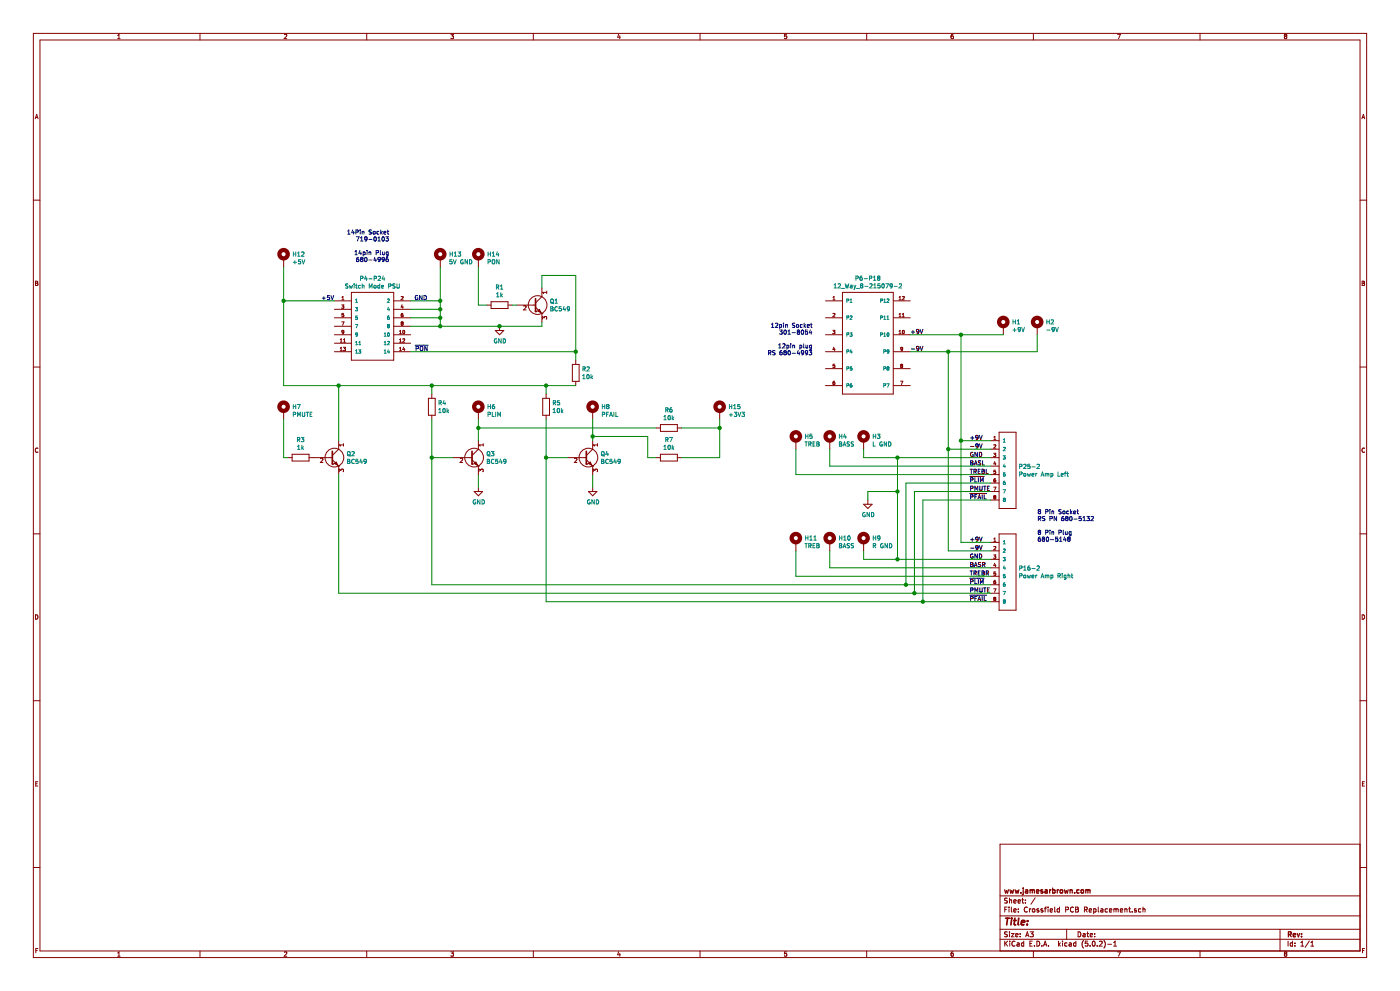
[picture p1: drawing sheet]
EESchema Schematic File Version 4
LIBS:Crossfield PCB Replacement-cache
EELAYER 26 0
EELAYER END
$Descr A3 16535 11693
encoding utf-8
Sheet 1 1
Title ""
Date ""
Rev ""
Comp "www.jamesarbrown.com"
Comment1 ""
Comment2 ""
Comment3 ""
Comment4 ""
$EndDescr
Text Label 11450 5200 0    50   ~ 0
+9V
Text Label 11450 5300 0    50   ~ 0
-9V
Text Label 11450 5400 0    50   ~ 0
GND
Text Label 11450 5500 0    50   ~ 0
BASL
Text Label 11450 5600 0    50   ~ 0
TREBL
Text Label 11450 5700 0    50   ~ 0
~PLIM
Text Label 11450 5800 0    50   ~ 0
PMUTE
Text Label 11450 5900 0    50   ~ 0
~PFAIL
$Comp
L TE_Amp_215079_PCB_Sockets:8_Way_215079-8 P25-2
U 1 1
P 12000 5500
F 0 "P25-2" H 12029 5496 50  0000 L CNN
F 1 "Power Amp Left" H 12029 5405 50  0000 L CNN
F 2 "TE_215079-8" H 12000 5500 50  0001 L BNN
F 3 "TE Connectivity" H 12000 5500 50  0001 L BNN
F 4 "https://www.te.com/usa-en/product-215079-8.html?te_bu=Cor&te_type=disp&te_campaign=seda_glo_cor-seda-global-disp-prtnr-fy19-seda-model-bom-cta_sma-317_1&elqCampaignId=32493" H 12000 5500 50  0001 L BNN "Field4"
F 5 "TE CONNECTIVITY 215079-8 / Tyco215079-8 / AMP 215079-8 / micro-match female on board connector" H 12000 5500 50  0001 L BNN "Field5"
F 6 "https://www.digikey.co.uk/product-detail/en/te-connectivity-amp-connectors/215079-8/A105450CT-ND/3465694?utm_source=snapeda&utm_medium=aggregator&utm_campaign=symbol" H 12000 5500 50  0001 L BNN "Field6"
F 7 "215079-8" H 12000 5500 50  0001 L BNN "Field7"
F 8 "215079-8" H 12000 5500 50  0001 L BNN "Field8"
F 9 "A105450CT-ND" H 12000 5500 50  0001 L BNN "Field9"
F 10 "Compliant" H 12000 5500 50  0001 L BNN "Field10"
F 11 "None" H 12000 5500 50  0001 L BNN "Field11"
	1    12000 5500
	1    0    0    -1  
$EndComp
$Comp
L TE_Amp_215079_PCB_Sockets:12_Way_8-215079-2 P6-P18
U 1 1
P 10250 4050
F 0 "P6-P18" H 10250 4817 50  0000 C CNN
F 1 "12_Way_8-215079-2" H 10250 4726 50  0000 C CNN
F 2 "TE_8-215079-2" H 10250 4050 50  0001 L BNN
F 3 "8-215079-2" H 10250 4050 50  0001 L BNN
F 4 "Straight female header [TE Connectivity] 8-215079-2 Straight female header" H 10250 4050 50  0001 L BNN "Field4"
F 5 "None" H 10250 4050 50  0001 L BNN "Field5"
F 6 "https://www.te.com/usa-en/product-8-215079-2.html?te_bu=Cor&te_type=disp&te_campaign=seda_glo_cor-seda-global-disp-prtnr-fy19-seda-model-bom-cta_sma-317_1&elqCampaignId=32493" H 10250 4050 50  0001 L BNN "Field6"
F 7 "https://www.digikey.co.uk/product-detail/en/te-connectivity-amp-connectors/8-215079-2/A99469CT-ND/1955771?utm_source=snapeda&utm_medium=aggregator&utm_campaign=symbol" H 10250 4050 50  0001 L BNN "Field7"
F 8 "8-215079-2" H 10250 4050 50  0001 L BNN "Field8"
F 9 "A99469CT-ND" H 10250 4050 50  0001 L BNN "Field9"
F 10 "TE Connectivity" H 10250 4050 50  0001 L BNN "Field10"
F 11 "Compliant" H 10250 4050 50  0001 L BNN "Field11"
	1    10250 4050
	1    0    0    -1  
$EndComp
Text Label 10750 3950 0    50   ~ 0
+9V
Wire Wire Line
	10750 3950 11350 3950
Wire Wire Line
	10750 4150 11200 4150
Text Label 10750 4150 0    50   ~ 0
-9V
$Comp
L Mechanical:MountingHole_Pad H1
U 1 1
P 11850 3850
F 0 "H1" H 11950 3901 50  0000 L CNN
F 1 "+9V" H 11950 3810 50  0000 L CNN
F 2 "Connector_Wire:SolderWirePad_1x01_Drill1.2mm" H 11850 3850 50  0001 C CNN
F 3 "~" H 11850 3850 50  0001 C CNN
	1    11850 3850
	1    0    0    -1  
$EndComp
$Comp
L Mechanical:MountingHole_Pad H2
U 1 1
P 12250 3850
F 0 "H2" H 12350 3901 50  0000 L CNN
F 1 "-9V" H 12350 3810 50  0000 L CNN
F 2 "Connector_Wire:SolderWirePad_1x01_Drill1.2mm" H 12250 3850 50  0001 C CNN
F 3 "~" H 12250 3850 50  0001 C CNN
	1    12250 3850
	1    0    0    -1  
$EndComp
Wire Wire Line
	11350 3950 11850 3950
Connection ~ 11350 3950
Wire Wire Line
	12250 4150 12250 3950
Text Label 11450 6400 0    50   ~ 0
+9V
Text Label 11450 6500 0    50   ~ 0
-9V
Text Label 11450 6600 0    50   ~ 0
GND
Text Label 11450 6700 0    50   ~ 0
BASR
Text Label 11450 6800 0    50   ~ 0
TREBR
Text Label 11450 6900 0    50   ~ 0
~PLIM
Text Label 11450 7000 0    50   ~ 0
PMUTE
Text Label 11450 7100 0    50   ~ 0
~PFAIL
$Comp
L TE_Amp_215079_PCB_Sockets:8_Way_215079-8 P16-2
U 1 1
P 12000 6700
F 0 "P16-2" H 12029 6696 50  0000 L CNN
F 1 "Power Amp Right" H 12029 6605 50  0000 L CNN
F 2 "TE_215079-8" H 12000 6700 50  0001 L BNN
F 3 "TE Connectivity" H 12000 6700 50  0001 L BNN
F 4 "https://www.te.com/usa-en/product-215079-8.html?te_bu=Cor&te_type=disp&te_campaign=seda_glo_cor-seda-global-disp-prtnr-fy19-seda-model-bom-cta_sma-317_1&elqCampaignId=32493" H 12000 6700 50  0001 L BNN "Field4"
F 5 "TE CONNECTIVITY 215079-8 / Tyco215079-8 / AMP 215079-8 / micro-match female on board connector" H 12000 6700 50  0001 L BNN "Field5"
F 6 "https://www.digikey.co.uk/product-detail/en/te-connectivity-amp-connectors/215079-8/A105450CT-ND/3465694?utm_source=snapeda&utm_medium=aggregator&utm_campaign=symbol" H 12000 6700 50  0001 L BNN "Field6"
F 7 "215079-8" H 12000 6700 50  0001 L BNN "Field7"
F 8 "215079-8" H 12000 6700 50  0001 L BNN "Field8"
F 9 "A105450CT-ND" H 12000 6700 50  0001 L BNN "Field9"
F 10 "Compliant" H 12000 6700 50  0001 L BNN "Field10"
F 11 "None" H 12000 6700 50  0001 L BNN "Field11"
	1    12000 6700
	1    0    0    -1  
$EndComp
Wire Wire Line
	11350 3950 11350 5200
Connection ~ 11200 4150
Wire Wire Line
	11200 4150 12250 4150
Wire Wire Line
	11700 5200 11350 5200
Connection ~ 11350 5200
Wire Wire Line
	11350 5200 11350 6400
Wire Wire Line
	11350 6400 11700 6400
Wire Wire Line
	11200 4150 11200 5300
Wire Wire Line
	11200 6500 11700 6500
Wire Wire Line
	11200 5300 11700 5300
Connection ~ 11200 5300
Wire Wire Line
	11200 5300 11200 6500
$Comp
L Mechanical:MountingHole_Pad H3
U 1 1
P 10200 5200
F 0 "H3" H 10300 5251 50  0000 L CNN
F 1 "L GND" H 10300 5160 50  0000 L CNN
F 2 "Connector_Wire:SolderWirePad_1x01_Drill1.2mm" H 10200 5200 50  0001 C CNN
F 3 "~" H 10200 5200 50  0001 C CNN
	1    10200 5200
	1    0    0    -1  
$EndComp
Wire Wire Line
	10200 5400 10200 5300
Wire Wire Line
	10200 5400 10600 5400
$Comp
L Mechanical:MountingHole_Pad H4
U 1 1
P 9800 5200
F 0 "H4" H 9900 5251 50  0000 L CNN
F 1 "BASS" H 9900 5160 50  0000 L CNN
F 2 "Connector_Wire:SolderWirePad_1x01_Drill1.2mm" H 9800 5200 50  0001 C CNN
F 3 "~" H 9800 5200 50  0001 C CNN
	1    9800 5200
	1    0    0    -1  
$EndComp
$Comp
L Mechanical:MountingHole_Pad H5
U 1 1
P 9400 5200
F 0 "H5" H 9500 5251 50  0000 L CNN
F 1 "TREB" H 9500 5160 50  0000 L CNN
F 2 "Connector_Wire:SolderWirePad_1x01_Drill1.2mm" H 9400 5200 50  0001 C CNN
F 3 "~" H 9400 5200 50  0001 C CNN
	1    9400 5200
	1    0    0    -1  
$EndComp
Wire Wire Line
	11700 5500 9800 5500
Wire Wire Line
	9800 5300 9800 5500
Wire Wire Line
	9400 5300 9400 5600
Wire Wire Line
	9400 5600 11700 5600
$Comp
L Mechanical:MountingHole_Pad H7
U 1 1
P 3350 4850
F 0 "H7" H 3450 4901 50  0000 L CNN
F 1 "PMUTE" H 3450 4810 50  0000 L CNN
F 2 "Connector_Wire:SolderWirePad_1x01_Drill1.2mm" H 3350 4850 50  0001 C CNN
F 3 "~" H 3350 4850 50  0001 C CNN
	1    3350 4850
	1    0    0    -1  
$EndComp
Wire Wire Line
	10700 5700 11700 5700
Wire Wire Line
	10800 5800 11700 5800
Wire Wire Line
	10900 5900 11700 5900
Wire Wire Line
	10900 7100 11700 7100
Wire Wire Line
	10700 6900 11700 6900
$Comp
L Mechanical:MountingHole_Pad H9
U 1 1
P 10200 6400
F 0 "H9" H 10300 6451 50  0000 L CNN
F 1 "R GND" H 10300 6360 50  0000 L CNN
F 2 "Connector_Wire:SolderWirePad_1x01_Drill1.2mm" H 10200 6400 50  0001 C CNN
F 3 "~" H 10200 6400 50  0001 C CNN
	1    10200 6400
	1    0    0    -1  
$EndComp
Wire Wire Line
	10200 6600 10200 6500
$Comp
L Mechanical:MountingHole_Pad H10
U 1 1
P 9800 6400
F 0 "H10" H 9900 6451 50  0000 L CNN
F 1 "BASS" H 9900 6360 50  0000 L CNN
F 2 "Connector_Wire:SolderWirePad_1x01_Drill1.2mm" H 9800 6400 50  0001 C CNN
F 3 "~" H 9800 6400 50  0001 C CNN
	1    9800 6400
	1    0    0    -1  
$EndComp
$Comp
L Mechanical:MountingHole_Pad H11
U 1 1
P 9400 6400
F 0 "H11" H 9500 6451 50  0000 L CNN
F 1 "TREB" H 9500 6360 50  0000 L CNN
F 2 "Connector_Wire:SolderWirePad_1x01_Drill1.2mm" H 9400 6400 50  0001 C CNN
F 3 "~" H 9400 6400 50  0001 C CNN
	1    9400 6400
	1    0    0    -1  
$EndComp
Wire Wire Line
	11700 6700 9800 6700
Wire Wire Line
	9800 6500 9800 6700
Wire Wire Line
	9400 6500 9400 6800
Wire Wire Line
	9400 6800 11700 6800
$Comp
L TE_Amp_215079_PCB_Sockets:14_Way_1-215079-4 P4-P24
U 1 1
P 4450 4050
F 0 "P4-P24" H 4400 4815 50  0000 C CNN
F 1 "Switch Mode PSU" H 4400 4724 50  0000 C CNN
F 2 "TE_2-215079-0" H 4450 4050 50  0001 L BNN
F 3 "TE Connectivity" H 4450 4050 50  0001 L BNN
F 4 "https://www.te.com/usa-en/product-2-215079-0.html?te_bu=Cor&te_type=disp&te_campaign=seda_glo_cor-seda-global-disp-prtnr-fy19-seda-model-bom-cta_sma-317_1&elqCampaignId=32493" H 4450 4050 50  0001 L BNN "Field4"
F 5 "Board-To-Board Connector, Micro-MaTch Series, Through Hole, Receptacle, 20, 1.27 mm" H 4450 4050 50  0001 L BNN "Field5"
F 6 "https://www.digikey.co.uk/product-detail/en/te-connectivity-amp-connectors/2-215079-0/A111123CT-ND/4142507?utm_source=snapeda&utm_medium=aggregator&utm_campaign=symbol" H 4450 4050 50  0001 L BNN "Field6"
F 7 "2-215079-0" H 4450 4050 50  0001 L BNN "Field7"
F 8 "2-215079-0" H 4450 4050 50  0001 L BNN "Field8"
F 9 "A111123CT-ND" H 4450 4050 50  0001 L BNN "Field9"
F 10 "Compliant" H 4450 4050 50  0001 L BNN "Field10"
F 11 "None" H 4450 4050 50  0001 L BNN "Field11"
	1    4450 4050
	1    0    0    -1  
$EndComp
$Comp
L Mechanical:MountingHole_Pad H12
U 1 1
P 3350 3050
F 0 "H12" H 3450 3101 50  0000 L CNN
F 1 "+5V" H 3450 3010 50  0000 L CNN
F 2 "Connector_Wire:SolderWirePad_1x01_Drill1.2mm" H 3350 3050 50  0001 C CNN
F 3 "~" H 3350 3050 50  0001 C CNN
	1    3350 3050
	1    0    0    -1  
$EndComp
Wire Wire Line
	3350 3550 3950 3550
$Comp
L Mechanical:MountingHole_Pad H13
U 1 1
P 5200 3050
F 0 "H13" H 5300 3101 50  0000 L CNN
F 1 "5V GND" H 5300 3010 50  0000 L CNN
F 2 "Connector_Wire:SolderWirePad_1x01_Drill1.2mm" H 5200 3050 50  0001 C CNN
F 3 "~" H 5200 3050 50  0001 C CNN
	1    5200 3050
	1    0    0    -1  
$EndComp
Wire Wire Line
	5200 3150 5200 3550
$Comp
L Mechanical:MountingHole_Pad H6
U 1 1
P 5650 4850
F 0 "H6" H 5750 4901 50  0000 L CNN
F 1 "PLIM" H 5750 4810 50  0000 L CNN
F 2 "Connector_Wire:SolderWirePad_1x01_Drill1.2mm" H 5650 4850 50  0001 C CNN
F 3 "~" H 5650 4850 50  0001 C CNN
	1    5650 4850
	1    0    0    -1  
$EndComp
Wire Wire Line
	4850 3550 5200 3550
$Comp
L Mechanical:MountingHole_Pad H14
U 1 1
P 5650 3050
F 0 "H14" H 5750 3101 50  0000 L CNN
F 1 "PON" H 5750 3010 50  0000 L CNN
F 2 "Connector_Wire:SolderWirePad_1x01_Drill1.2mm" H 5650 3050 50  0001 C CNN
F 3 "~" H 5650 3050 50  0001 C CNN
	1    5650 3050
	1    0    0    -1  
$EndComp
Wire Wire Line
	10600 5400 10600 5800
Wire Wire Line
	10200 6600 10600 6600
Connection ~ 10600 5400
Connection ~ 10600 6600
Wire Wire Line
	10600 6600 11700 6600
Text Notes 4900 4150 0    50   ~ 0
~PON
$Comp
L Device:R R1
U 1 1
P 5900 3600
F 0 "R1" V 6107 3600 50  0000 C CNN
F 1 "1k" V 6016 3600 50  0000 C CNN
F 2 "Resistor_THT:R_Axial_DIN0204_L3.6mm_D1.6mm_P7.62mm_Horizontal" V 5830 3600 50  0001 C CNN
F 3 "~" H 5900 3600 50  0001 C CNN
	1    5900 3600
	0    -1   -1   0   
$EndComp
$Comp
L Transistor_BJT:BC548 Q1
U 1 1
P 6300 3600
F 0 "Q1" H 6491 3646 50  0000 L CNN
F 1 "BC549" H 6491 3555 50  0000 L CNN
F 2 "Package_TO_SOT_THT:TO-92_Inline" H 6500 3525 50  0001 L CIN
F 3 "http://www.fairchildsemi.com/ds/BC/BC547.pdf" H 6300 3600 50  0001 L CNN
	1    6300 3600
	1    0    0    -1  
$EndComp
Wire Wire Line
	6050 3600 6100 3600
Wire Wire Line
	6400 3800 6400 3850
Wire Wire Line
	6400 3850 5900 3850
Connection ~ 5200 3550
Wire Wire Line
	5650 3150 5650 3600
Wire Wire Line
	5650 3600 5750 3600
$Comp
L Device:R R2
U 1 1
P 6800 4400
F 0 "R2" H 6870 4446 50  0000 L CNN
F 1 "10k" H 6870 4355 50  0000 L CNN
F 2 "Resistor_THT:R_Axial_DIN0204_L3.6mm_D1.6mm_P7.62mm_Horizontal" V 6730 4400 50  0001 C CNN
F 3 "~" H 6800 4400 50  0001 C CNN
	1    6800 4400
	1    0    0    -1  
$EndComp
Connection ~ 3350 3550
Wire Wire Line
	6400 3400 6400 3250
Wire Wire Line
	6400 3250 6800 3250
Wire Wire Line
	6800 3250 6800 4150
Wire Wire Line
	4850 4150 6800 4150
Connection ~ 6800 4150
Wire Wire Line
	6800 4150 6800 4250
Wire Wire Line
	3350 3150 3350 3550
Wire Wire Line
	10800 5800 10800 7000
$Comp
L power:GND #PWR0101
U 1 1
P 5900 3850
F 0 "#PWR0101" H 5900 3600 50  0001 C CNN
F 1 "GND" H 5905 3677 50  0000 C CNN
F 2 "" H 5900 3850 50  0001 C CNN
F 3 "" H 5900 3850 50  0001 C CNN
	1    5900 3850
	1    0    0    -1  
$EndComp
Connection ~ 5900 3850
Wire Wire Line
	5900 3850 5200 3850
Wire Wire Line
	10700 5700 10700 6900
Wire Wire Line
	4850 3850 5200 3850
Connection ~ 5200 3850
Wire Wire Line
	5200 3550 5200 3650
$Comp
L Device:R R3
U 1 1
P 3550 5400
F 0 "R3" V 3757 5400 50  0000 C CNN
F 1 "1k" V 3666 5400 50  0000 C CNN
F 2 "Resistor_THT:R_Axial_DIN0204_L3.6mm_D1.6mm_P7.62mm_Horizontal" V 3480 5400 50  0001 C CNN
F 3 "~" H 3550 5400 50  0001 C CNN
	1    3550 5400
	0    -1   -1   0   
$EndComp
Wire Wire Line
	3350 5400 3400 5400
Wire Wire Line
	3350 4950 3350 5400
Text Notes 5050 3550 2    50   ~ 0
GND
Text Notes 3950 3550 2    50   ~ 0
+5V
Wire Wire Line
	4850 3650 5200 3650
Connection ~ 5200 3650
Wire Wire Line
	5200 3650 5200 3750
Connection ~ 5200 3750
Wire Wire Line
	5200 3750 5200 3850
Wire Wire Line
	4850 3750 5200 3750
Wire Wire Line
	10900 5900 10900 7100
Wire Wire Line
	10600 5400 11700 5400
Connection ~ 10800 7000
Wire Wire Line
	10800 7000 11700 7000
$Comp
L Transistor_BJT:BC548 Q2
U 1 1
P 3900 5400
F 0 "Q2" H 4091 5446 50  0000 L CNN
F 1 "BC549" H 4091 5355 50  0000 L CNN
F 2 "Package_TO_SOT_THT:TO-92_Inline" H 4100 5325 50  0001 L CIN
F 3 "http://www.fairchildsemi.com/ds/BC/BC547.pdf" H 3900 5400 50  0001 L CNN
	1    3900 5400
	1    0    0    -1  
$EndComp
Wire Wire Line
	4000 5600 4000 7000
Wire Wire Line
	4000 7000 10800 7000
$Comp
L power:GND #PWR0102
U 1 1
P 5650 5750
F 0 "#PWR0102" H 5650 5500 50  0001 C CNN
F 1 "GND" H 5655 5577 50  0000 C CNN
F 2 "" H 5650 5750 50  0001 C CNN
F 3 "" H 5650 5750 50  0001 C CNN
	1    5650 5750
	1    0    0    -1  
$EndComp
Wire Wire Line
	5650 5600 5650 5750
Wire Wire Line
	3350 3550 3350 4550
Wire Wire Line
	4000 5200 4000 4550
Wire Wire Line
	3350 4550 4000 4550
Connection ~ 4000 4550
Wire Wire Line
	4000 4550 5100 4550
$Comp
L Device:R R4
U 1 1
P 5100 4800
F 0 "R4" H 5170 4846 50  0000 L CNN
F 1 "10k" H 5170 4755 50  0000 L CNN
F 2 "Resistor_THT:R_Axial_DIN0204_L3.6mm_D1.6mm_P7.62mm_Horizontal" V 5030 4800 50  0001 C CNN
F 3 "~" H 5100 4800 50  0001 C CNN
	1    5100 4800
	1    0    0    -1  
$EndComp
Wire Wire Line
	5100 4650 5100 4550
Connection ~ 5100 4550
Wire Wire Line
	5100 4550 6450 4550
$Comp
L Transistor_BJT:BC548 Q3
U 1 1
P 5550 5400
F 0 "Q3" H 5741 5446 50  0000 L CNN
F 1 "BC549" H 5741 5355 50  0000 L CNN
F 2 "Package_TO_SOT_THT:TO-92_Inline" H 5750 5325 50  0001 L CIN
F 3 "http://www.fairchildsemi.com/ds/BC/BC547.pdf" H 5550 5400 50  0001 L CNN
	1    5550 5400
	1    0    0    -1  
$EndComp
Wire Wire Line
	5650 4950 5650 5050
Wire Wire Line
	5350 5400 5100 5400
Wire Wire Line
	10700 6900 5100 6900
Wire Wire Line
	5100 6900 5100 5400
Connection ~ 10700 6900
Connection ~ 5100 5400
$Comp
L Mechanical:MountingHole_Pad H8
U 1 1
P 7000 4850
F 0 "H8" H 7100 4901 50  0000 L CNN
F 1 "PFAIL" H 7100 4810 50  0000 L CNN
F 2 "Connector_Wire:SolderWirePad_1x01_Drill1.2mm" H 7000 4850 50  0001 C CNN
F 3 "~" H 7000 4850 50  0001 C CNN
	1    7000 4850
	1    0    0    -1  
$EndComp
$Comp
L power:GND #PWR0103
U 1 1
P 7000 5750
F 0 "#PWR0103" H 7000 5500 50  0001 C CNN
F 1 "GND" H 7005 5577 50  0000 C CNN
F 2 "" H 7000 5750 50  0001 C CNN
F 3 "" H 7000 5750 50  0001 C CNN
	1    7000 5750
	1    0    0    -1  
$EndComp
Wire Wire Line
	7000 5600 7000 5750
$Comp
L Device:R R5
U 1 1
P 6450 4800
F 0 "R5" H 6520 4846 50  0000 L CNN
F 1 "10k" H 6520 4755 50  0000 L CNN
F 2 "Resistor_THT:R_Axial_DIN0204_L3.6mm_D1.6mm_P7.62mm_Horizontal" V 6380 4800 50  0001 C CNN
F 3 "~" H 6450 4800 50  0001 C CNN
	1    6450 4800
	1    0    0    -1  
$EndComp
$Comp
L Transistor_BJT:BC548 Q4
U 1 1
P 6900 5400
F 0 "Q4" H 7091 5446 50  0000 L CNN
F 1 "BC549" H 7091 5355 50  0000 L CNN
F 2 "Package_TO_SOT_THT:TO-92_Inline" H 7100 5325 50  0001 L CIN
F 3 "http://www.fairchildsemi.com/ds/BC/BC547.pdf" H 6900 5400 50  0001 L CNN
	1    6900 5400
	1    0    0    -1  
$EndComp
Wire Wire Line
	7000 4950 7000 5150
Wire Wire Line
	6700 5400 6450 5400
Wire Wire Line
	6450 4950 6450 5400
Wire Wire Line
	6450 4650 6450 4550
Connection ~ 6450 4550
Wire Wire Line
	6450 4550 6800 4550
Wire Wire Line
	10900 7100 6450 7100
Wire Wire Line
	6450 7100 6450 5400
Connection ~ 10900 7100
Connection ~ 6450 5400
$Comp
L power:GND #PWR0104
U 1 1
P 10250 5900
F 0 "#PWR0104" H 10250 5650 50  0001 C CNN
F 1 "GND" H 10255 5727 50  0000 C CNN
F 2 "" H 10250 5900 50  0001 C CNN
F 3 "" H 10250 5900 50  0001 C CNN
	1    10250 5900
	1    0    0    -1  
$EndComp
Wire Wire Line
	10250 5900 10250 5800
Wire Wire Line
	10250 5800 10600 5800
Connection ~ 10600 5800
Wire Wire Line
	10600 5800 10600 6600
$Comp
L Mechanical:MountingHole_Pad H15
U 1 1
P 8500 4850
F 0 "H15" H 8600 4901 50  0000 L CNN
F 1 "+3V3" H 8600 4810 50  0000 L CNN
F 2 "Connector_Wire:SolderWirePad_1x01_Drill1.2mm" H 8500 4850 50  0001 C CNN
F 3 "~" H 8500 4850 50  0001 C CNN
	1    8500 4850
	1    0    0    -1  
$EndComp
$Comp
L Device:R R6
U 1 1
P 7900 5050
F 0 "R6" V 8107 5050 50  0000 C CNN
F 1 "10k" V 8016 5050 50  0000 C CNN
F 2 "Resistor_THT:R_Axial_DIN0204_L3.6mm_D1.6mm_P7.62mm_Horizontal" V 7830 5050 50  0001 C CNN
F 3 "~" H 7900 5050 50  0001 C CNN
	1    7900 5050
	0    -1   -1   0   
$EndComp
$Comp
L Device:R R7
U 1 1
P 7900 5400
F 0 "R7" V 8107 5400 50  0000 C CNN
F 1 "10k" V 8016 5400 50  0000 C CNN
F 2 "Resistor_THT:R_Axial_DIN0204_L3.6mm_D1.6mm_P7.62mm_Horizontal" V 7830 5400 50  0001 C CNN
F 3 "~" H 7900 5400 50  0001 C CNN
	1    7900 5400
	0    -1   -1   0   
$EndComp
Wire Wire Line
	7000 5150 7650 5150
Wire Wire Line
	7650 5150 7650 5400
Wire Wire Line
	7650 5400 7750 5400
Connection ~ 7000 5150
Wire Wire Line
	7000 5150 7000 5200
Wire Wire Line
	8050 5050 8500 5050
Wire Wire Line
	8500 5050 8500 4950
Wire Wire Line
	8500 5050 8500 5400
Wire Wire Line
	8500 5400 8050 5400
Connection ~ 8500 5050
Wire Wire Line
	5100 4950 5100 5400
Wire Wire Line
	7750 5050 5650 5050
Connection ~ 5650 5050
Wire Wire Line
	5650 5050 5650 5200
Text Notes 12250 6400 0    50   ~ 0
8 Pin Socket\nRS PN 680-5132\n\n8 Pin Plug\n680-5148
Text Notes 9600 4200 2    50   ~ 0
12pin Socket\n301-8054\n\n12pin plug\nRS 680-4993
Text Notes 4600 3100 2    50   ~ 0
14Pin Socket\n719-0103\n\n14pin Plug\n680-4996
$EndSCHEMATC
